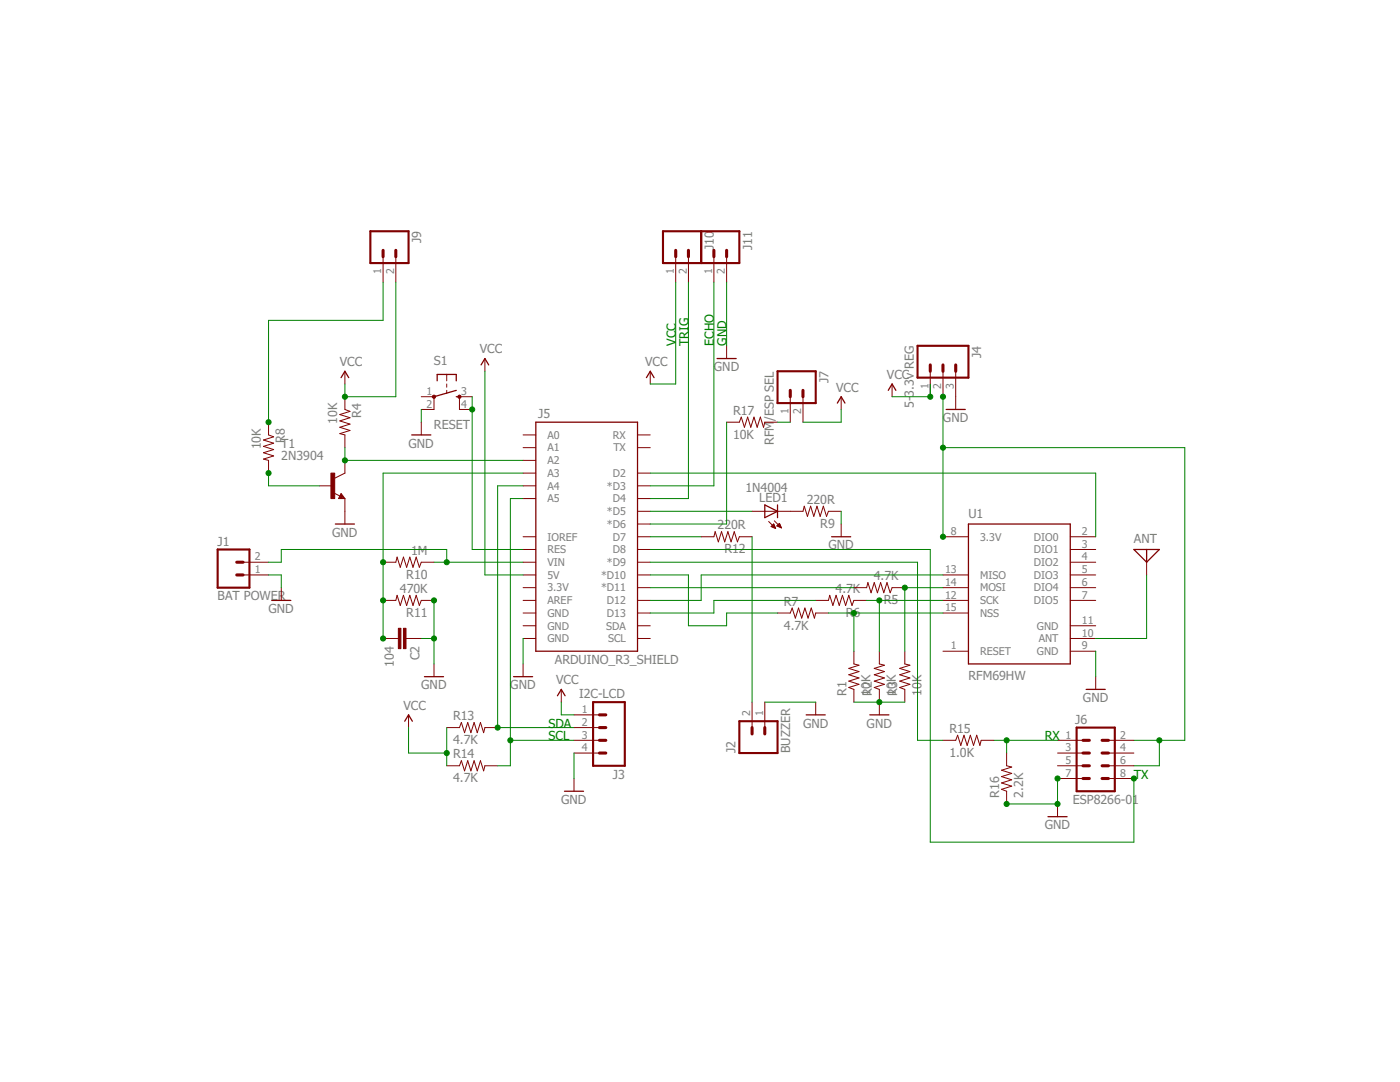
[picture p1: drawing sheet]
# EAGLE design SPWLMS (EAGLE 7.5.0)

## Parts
ANT  ANTENNA  [PAD-01]
C2  104  C2.5/4  [C2.5-4]
J1  BAT POWER  M02PTH  [1X02]
J2  BUZZER  M02PTH  [1X02]
J3  I2C-LCD  M04NO_SILK_ALL_ROUND  [1X04_NO_SILK_ALL_ROUND]
J4  5-3.3v REG  M03LOCK  [1X03_LOCK]
J5  ARDUINO_R3_SHIELD  [UNO_R3_SHIELD]
J6  ESP8266-01  M04X2  [2X4]
J7  RFM/ESP SEL  M02PTH  [1X02]
J9  M025MM  [SCREWTERMINAL-5MM-2]
J10  M025MM  [SCREWTERMINAL-5MM-2]
J11  M025MM  [SCREWTERMINAL-5MM-2]
LED1  1N4004  LED5MM  [LED5MM]
R1  10K  RESISTORPTH-1/4W  [AXIAL-0.4]
R2  10K  RESISTORPTH-1/4W  [AXIAL-0.4]
R3  10K  RESISTORPTH-1/4W  [AXIAL-0.4]
R4  10K  RESISTORPTH-1/4W  [AXIAL-0.4]
R5  4.7K  RESISTORPTH-1/4W  [AXIAL-0.4]
R6  4.7K  RESISTORPTH-1/4W  [AXIAL-0.4]
R7  4.7K  RESISTORPTH-1/4W  [AXIAL-0.4]
R8  10K  RESISTORPTH-1/4W  [AXIAL-0.4]
R9  220R  RESISTORPTH-1/4W  [AXIAL-0.4]
R10  1M  RESISTORPTH-1/4W  [AXIAL-0.4]
R11  470K  RESISTORPTH-1/4W  [AXIAL-0.4]
R12  220R  RESISTORPTH-1/4W  [AXIAL-0.4]
R13  4.7K  RESISTORPTH-1/4W  [AXIAL-0.4]
R14  4.7K  RESISTORPTH-1/4W  [AXIAL-0.4]
R15  1.0K  RESISTORPTH-1/4W  [AXIAL-0.4]
R16  2.2K  RESISTORPTH-1/4W  [AXIAL-0.4]
R17  10K  RESISTORPTH-1/4W  [AXIAL-0.4]
S1  RESET  TAC_SWITCHPTH  [TACTILE-PTH]
T1  2N3904  [TO92]
U1  RFM69HW  [RFM69W-XXXS2]

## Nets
GND: C2.1 J1.1 J2.1 J3.4 J4.3 J5.GND@0(GND) J6.7 J11.2 R1.P$1 R2.P$1 R3.P$1 R9.P$1 R11.P$1 R16.P$1 S1.2 T1.3(E) U1.9(GND)
N$1: J5.D12 U1.13(MISO)
N$2: J5.D11(*D11) R5.P$2
N$3: R3.P$2 R5.P$1 U1.14(MOSI)
N$4: J5.D13 R6.P$2
N$5: R2.P$2 R6.P$1 U1.12(SCK)
N$6: R1.P$2 R7.P$2 U1.15(NSS)
N$7: J5.D10(*D10) R7.P$1
N$8: J5.D5(*D5) LED1.A
N$9: J4.2 J6.2 J6.6 U1.8(3.3V)
N$10: J5.D2 U1.2(DIO0)
N$11: ANT.1 U1.10(ANT)
N$12: J5.A2 R4.P$2 T1.1(C)
N$13: C2.2 J5.A3 R10.P$2 R11.P$2
N$14: R8.P$2 T1.2(B)
N$15: J9.1 R8.P$1
N$16: LED1.K(C) R9.P$2
N$17: J3.2 J5.A4 R13.P$2
N$18: J5.D4 J10.2
N$19: J5.D3(*D3) J11.1
N$20: J1.2 J5.VIN R10.P$1
N$21: J5.D7 R12.P$2
N$22: J2.2 R12.P$1
N$23: J3.3 J5.A5 R14.P$2
N$24: J5.RES S1.3 S1.4
N$25: J5.D9(*D9) R15.P$1
N$26: J6.1 R15.P$2 R16.P$2
N$27: J5.D8 J6.8
N$28: J5.D6(*D6) R17.P$1
N$29: J7.1 R17.P$2
VCC: J3.1 J4.1 J5.5V J7.2 J9.2 J10.1 R4.P$1 R13.P$1 R14.P$1
Unconnected: J5.3.3V J5.A0 J5.A1 J5.AREF J5.GND@1(GND) J5.GND@2(GND) J5.IOREF J5.RX J5.SCL J5.SDA J5.TX J6.3 J6.4 J6.5 S1.1 U1.1(RESET) U1.3(DIO1) U1.4(DIO2) U1.5(DIO3) U1.6(DIO4) U1.7(DIO5)

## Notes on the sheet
- VCC | TRIG | ECHO | GND
- SDA
- SCL | RX
- TX

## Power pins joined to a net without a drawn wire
GND: U1.11(GND)

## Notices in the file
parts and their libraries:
SparkFun-Boards: Licensing: Creative Commons ShareAlike 4.0 International - https://creativecommons.org/licenses/by-sa/4.0
